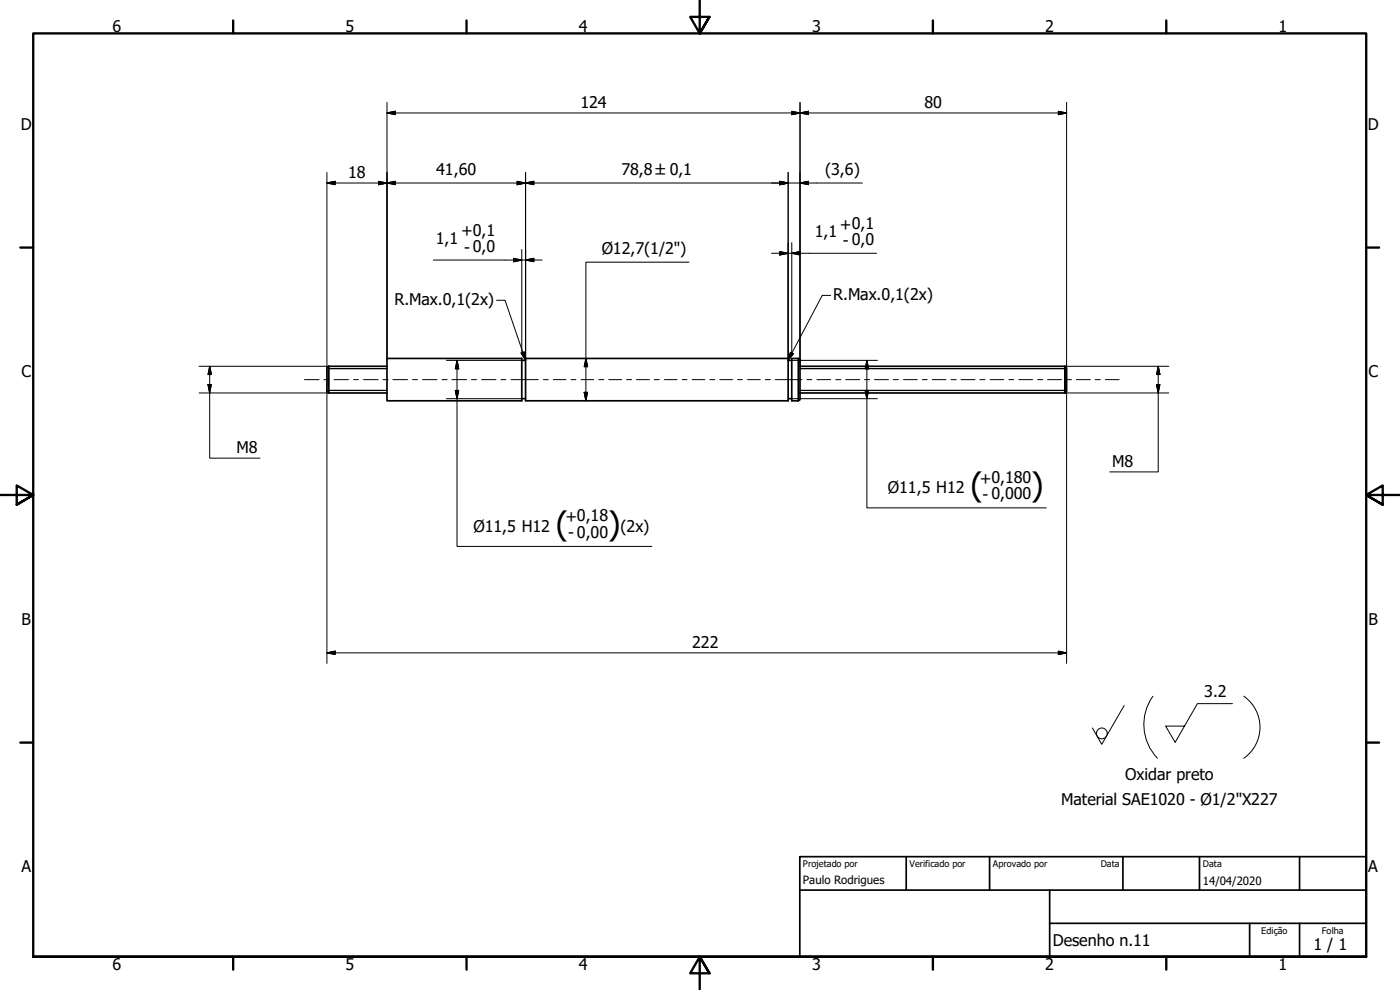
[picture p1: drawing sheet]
<svg xmlns="http://www.w3.org/2000/svg" width="420mm" height="297mm" viewBox="0 0 420 297" stroke-linecap="round" stroke-linejoin="round" font-family="sans-serif">
<g fill="none" stroke="#000" stroke-width=".51">
<path d="M98.6 109.9l-.5 .5v7l.5 .5M98.6 109.9v8M98.6 117.9h17.5M98.6 109.9h17.5M116.1 107.6h40.5v12.7h-40.5zM156.6 108.1h1.1M156.6 119.6h1.1M157.7 107.6h78.8v12.7h-78.8zM236.5 108.1h1.1M236.5 119.6h1.1M239.6 107.6l.5 .2v12.1l-.5 .4M239.6 107.6h-2v12.7h2"/>
<path d="M239.6 107.6v12.7M240.1 117.9h79.5M240.1 109.9h79.5M319.6 109.9l.5 .5v7l-.5 .5M319.6 109.9v8"/>
</g>
<path d="M98.6 117.1h17.5M98.6 110.6h17.5M240.1 117.1h79.5M240.1 110.6h79.5" fill="none" stroke="#000" stroke-width=".38"/>
<!-- layer: Borda (ISO) -->
<g fill="none" stroke="#000" stroke-width=".7">
<path d="M70 6.1v3.9M140 6.1v3.9M210 0v10l-2.9-4.9h5.8l-2.9 4.9 2.9-4.9M280 6.1v3.9M350 6.1v3.9M6.1 74.3h3.9M410 74.3h3.9M0 148.5h10l-5-2.8v5.7l5-2.9-5 2.9M420 148.5h-10l5-2.8v5.7l-5-2.9 5 2.9M6.1 222.8h3.9M410 222.8h3.9M10 287.1v-277.1h400v277.1h-400h400"/>
<path d="M70 287.1v3.8M140 287.1v3.8M212.9 292l-2.9-4.9 2.9 4.9h-5.8l2.9-4.9v9.9M280 287.1v3.8M350 287.1v3.8"/>
</g>
<path d="M240 257h170v30.1h-170zM272 257v10.1M297 257v10.1M337 257v10.1M360 257v10.1M390 257v10.1M240 267.1h170M315 277h95M315 267.1v20M375 277v10.1M390 277v10.1" fill="none" stroke="#000" stroke-width=".51"/>
<!-- layer: Geometria de rascunho (ISO) -->
<path d="M346 208.9a14.6 14.6 0 0 0 1.4 18.6M373.3 208.9a11.3 11.3 0 0 1 0 18.6" fill="none" stroke="#000" stroke-width=".3"/>
<!-- layer: Linha de centro (ISO) -->
<g fill="none" stroke="#000" stroke-width=".3">
<path d="M91.4 113.9h4.4M97.2 113.9h1.5M100.3 113.9h4.3M106.1 113.9h1.5M109.1 113.9h4.4M114.9 113.9h1.6M117.9 113.9h4.4M123.8 113.9h1.5M126.8 113.9h4.3M132.7 113.9h1.5M135.6 113.9h4.4M141.5 113.9h1.5"/>
<path d="M144.5 113.9h4.3M150.4 113.9h1.4M153.4 113.9h8.1M163.1 113.9h1.4M166.1 113.9h3.8M171.4 113.9h1.4M174.4 113.9h3.8M179.7 113.9h1.5M182.7 113.9h3.9M188 113.9h1.5M191 113.9h3.9M196.3 113.9h1.6"/>
<path d="M199.4 113.9h3.8M204.7 113.9h1.5M207.7 113.9h3.8M213 113.9h1.5M216 113.9h3.8M221.4 113.9h1.4M224.3 113.9h3.9M229.7 113.9h1.5M232.7 113.9h8M242.2 113.9h1.4M245.2 113.9h4.1M250.8 113.9h1.5"/>
<path d="M253.8 113.9h4.2M259.5 113.9h1.5M262.4 113.9h4.2M268.1 113.9h1.5M271.1 113.9h4.2M276.8 113.9h1.5M279.8 113.9h4.1M285.4 113.9h1.6M288.4 113.9h4.2M294.1 113.9h1.5M297.1 113.9h4.1M302.8 113.9h1.4"/>
<path d="M305.8 113.9h4.1M311.4 113.9h1.5M314.4 113.9h4.2M320 113.9h1.6M323 113.9h4.2M328.7 113.9h1.5M331.7 113.9h4.2"/>
</g>
<g fill="none" stroke="#000" stroke-width=".3">
<path d="M116.1 33.9l2.5-.5v1zM116.1 30.7v76.9M116.1 33.9h204M237.6 33.4l2.5 .5-2.5 .5zM240.1 33.9l2.5-.5v1zM240.1 30.7v79.2M317.6 33.4l2.5 .5-2.5 .5zM320.1 30.7v79.7M98.1 54.9l2.5-.5v1zM98.1 51.7v58.7M98.1 54.9h160.7M113.6 54.4l2.5 .5-2.5 .5z"/>
<path d="M116.1 54.9l2.5-.5v1zM155.2 54.4l2.5 .5-2.5 .5zM157.7 54.9l2.5-.5v1zM157.7 51.7v55.9M234 54.4l2.5 .5-2.5 .5zM236.5 51.7v55.9M240.1 54.9l2.5-.5v1zM130 78h32.7M154.1 77.5l2.5 .5-2.5 .5zM156.6 74.9v31M157.7 78l2.5-.5v1zM206.8 78.7h-31v41.6"/>
<path d="M231.5 76h31.6M234 75.5l2.5 .5-2.5 .5zM237.6 76l2.5-.5v1zM237.6 72.8v33.2M59.8 109.9h38.8M59.8 117.9h38.8M62.4 115.4h1l-.5 2.5zM62.9 109.9l.5 2.5h-1zM62.9 109.9v27.6h15.1M98.1 117.4v81.7M134 119.6h22.6M134 108.1h22.6"/>
<path d="M136.7 117.1h1l-.5 2.5zM137.2 108.1l.5 2.6h-1zM137.2 108.1v55.8h58.4M175.3 117.7h1l-.5 2.6zM175.8 107.6l.5 2.4h-1zM237.6 119.6h25.7M237.6 108.1h25.7M259.7 117.1h1l-.5 2.5zM260.2 108.1l.5 2.6h-1zM260.2 108.1v44.3h53.8M319.6 109.9h31.2M319.6 117.9h31.2"/>
<path d="M320.1 117.4v81.7M347.1 115.4h1l-.5 2.5zM347.6 109.9l.5 2.5h-1zM347.6 109.9v31.7h-14.5M98.1 195.9l2.5-.5v1zM98.1 195.9h222M317.6 195.4l2.5 .5-2.5 .5z"/>
</g>
<g fill="#000" stroke="#000" stroke-width=".3">
<path d="M116.1 33.9l2.5-.5zM116.1 33.9l2.5-.5v1zM237.6 34.4l2.5-.5zM237.6 33.4l2.5 .5-2.5 .5zM240.1 33.9l2.5-.5zM240.1 33.9l2.5-.5v1zM317.6 34.4l2.5-.5zM317.6 33.4l2.5 .5-2.5 .5zM98.1 54.9l2.5-.5zM98.1 54.9l2.5-.5v1zM113.6 55.4l2.5-.5zM113.6 54.4l2.5 .5-2.5 .5z"/>
<path d="M116.1 54.9l2.5-.5zM116.1 54.9l2.5-.5v1zM155.2 55.4l2.5-.5zM155.2 54.4l2.5 .5-2.5 .5zM157.7 54.9l2.5-.5zM157.7 54.9l2.5-.5v1zM234 55.4l2.5-.5zM234 54.4l2.5 .5-2.5 .5zM240.1 54.9l2.5-.5zM240.1 54.9l2.5-.5v1zM154.1 78.5l2.5-.5zM154.1 77.5l2.5 .5-2.5 .5z"/>
<path d="M157.7 78l2.5-.5zM157.7 78l2.5-.5v1zM234 76.5l2.5-.5zM234 75.5l2.5 .5-2.5 .5zM237.6 76l2.5-.5zM237.6 76l2.5-.5v1zM62.4 115.4l.5 2.5zM62.4 115.4h1l-.5 2.5zM62.9 109.9l.5 2.5zM62.9 109.9l.5 2.5h-1zM136.7 117.1l.5 2.5zM136.7 117.1h1l-.5 2.5z"/>
<path d="M137.2 108.1l.5 2.6zM137.2 108.1l.5 2.6h-1zM175.3 117.7l.5 2.6zM175.3 117.7h1l-.5 2.6zM175.8 107.6l.5 2.4zM175.8 107.6l.5 2.4h-1zM259.7 117.1l.5 2.5zM259.7 117.1h1l-.5 2.5zM260.2 108.1l.5 2.6zM260.2 108.1l.5 2.6h-1zM347.1 115.4l.5 2.5zM347.1 115.4h1l-.5 2.5z"/>
<path d="M347.6 109.9l.5 2.5zM347.6 109.9l.5 2.5h-1zM98.1 195.9l2.5-.5zM98.1 195.9l2.5-.5v1zM317.6 196.4l2.5-.5zM317.6 195.4l2.5 .5-2.5 .5z"/>
</g>
<g fill="none" stroke="#000" stroke-width=".3">
<path d="M149 90.1h2.6l6.1 18M249.3 88.6h-2.5l-10.3 19.5M156.4 105.9l1-.3 .3 2.5zM237.2 105.7l.9 .5-1.6 1.9zM337.4 211.7l-6.8 11.6-2.7-4.9M369.9 211.1h-10.6l-6.6 11.6-2.9-4.8h5.7"/>
<circle cx="330.7" cy="220" r="1.62"/>
</g>
<path d="M156.4 105.9l1.3 2.2zM156.4 105.9l1-.3 .3 2.5zM237.2 105.7l-.7 2.4zM237.2 105.7l.9 .5-1.6 1.9z" fill="#000" stroke="#000" stroke-width=".3"/>
<g font-size="9.7">
<text x="291.2" y="149">(</text>
<text x="309.5" y="149">)</text>
<text x="166.8" y="160.5">(</text>
<text x="182.5" y="160.5">)</text>
</g>
<g font-size="4.8">
<text x="33.7" y="9.6">6</text>
<text x="103.7" y="9.6">5</text>
<text x="173.7" y="9.6">4</text>
<text x="243.7" y="9.6">3</text>
<text x="313.7" y="9.6">2</text>
<text x="383.7" y="9.6">1</text>
<text x="174.2" y="32.4">124</text>
<text x="277.5" y="32.3">80</text>
<text x="6.2" y="38.9">D</text>
<text x="410.5" y="38.9">D</text>
<text x="104.5" y="53.3">18</text>
<text x="130.9" y="52.5">41,60</text>
<text x="186.5" y="52.5">78,8 ±0,1</text>
<text x="247.6" y="52.4">(3,6)</text>
<text x="138.4" y="70.9">+0,1</text>
<text x="244.5" y="71.2">1,1</text>
<text x="252.1" y="68.9">+0,1</text>
<text x="130.8" y="73.2">1,1</text>
<text x="139.3" y="75.8">- 0,0</text>
<text x="180.6" y="76.2">Ø12,7(1/2&quot;)</text>
<text x="253" y="73.8">- 0,0</text>
<text x="250.1" y="90">R.Max.0,1(2x)</text>
<text x="118.4" y="91.4">R.Max.0,1(2x)</text>
<text x="6.4" y="113.1">C</text>
<text x="410.7" y="113.1">C</text>
<text x="70.9" y="135.8">M8</text>
<text x="333.8" y="140">M8</text>
<text x="266.4" y="148">Ø11,5 H12</text>
<text x="294.1" y="145.1">+0,180</text>
<text x="294.9" y="150">- 0,000</text>
<text x="142.1" y="159.6">Ø11,5 H12</text>
<text x="169.7" y="156.6">+0,18</text>
<text x="170.6" y="161.5">- 0,00</text>
<text x="186.2" y="159.6">(2x)</text>
<text x="6.4" y="187.4">B</text>
<text x="410.7" y="187.4">B</text>
<text x="207.8" y="194.4">222</text>
<text x="361.4" y="209">3.2</text>
<text x="337.7" y="234">Oxidar preto</text>
<text x="318.5" y="241.7">Material SAE1020 - Ø1/2&quot;X227</text>
<text x="6.4" y="261.7">A</text>
<text x="410.7" y="261.7">A</text>
<text x="316" y="283.8">Desenho n.11</text>
<text x="394.2" y="285">1 / 1</text>
<text x="33.7" y="290.9">6</text>
<text x="103.7" y="290.9">5</text>
<text x="173.7" y="290.9">4</text>
<text x="243.7" y="290.9">3</text>
<text x="313.7" y="290.9">2</text>
<text x="383.7" y="290.9">1</text>
</g>
<g font-size="3.4">
<text x="241" y="265.4">Paulo Rodrigues</text>
<text x="361" y="265.5">14/04/2020</text>
</g>
<g font-size="2.7">
<text x="241" y="260.1">Projetado por</text>
<text x="273" y="260.1">Verificado por</text>
<text x="298" y="260.1">Aprovado por</text>
<text x="330.3" y="260">Data</text>
<text x="361" y="260">Data</text>
<text x="378.5" y="280.2">Edição</text>
<text x="396.7" y="280.1">Folha</text>
</g>
</svg>
